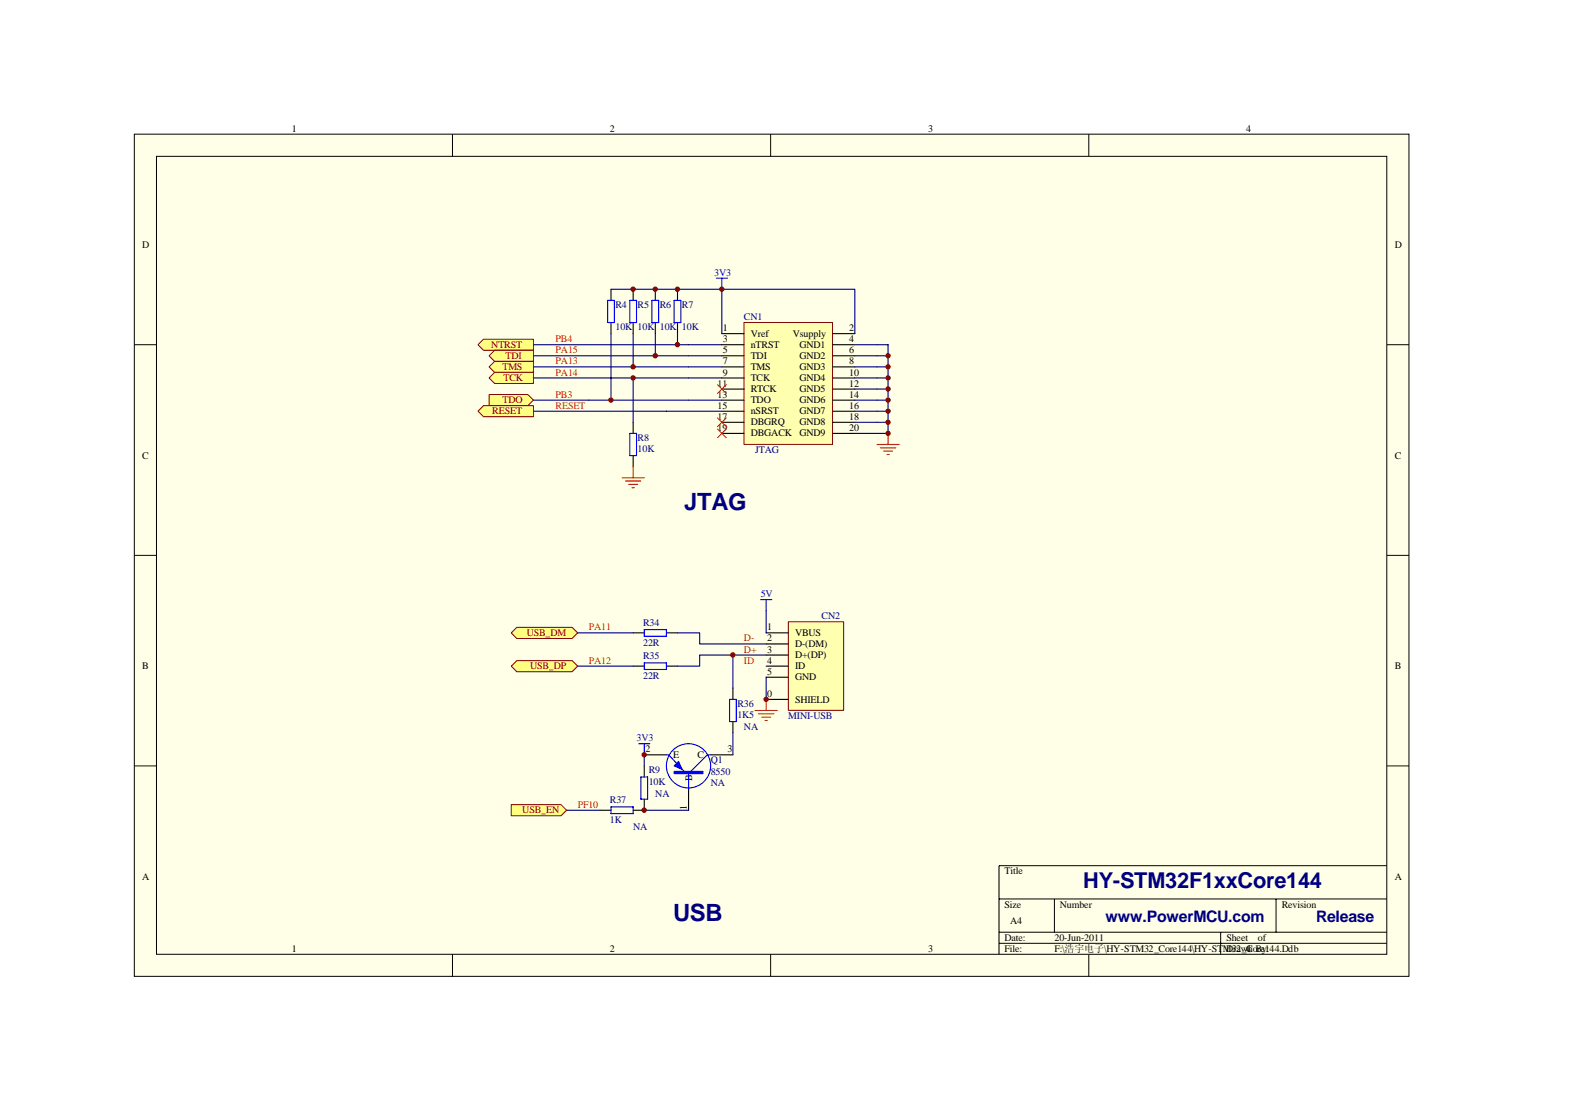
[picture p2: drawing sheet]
<svg xmlns="http://www.w3.org/2000/svg" width="297mm" height="210mm" viewBox="0 0 297 210" stroke-linecap="round" stroke-linejoin="round" font-family="sans-serif">
<path d="M25.4 25.4h241v159.1h-241z" fill="#ffffe8"/>
<g fill="none" stroke="#000" stroke-width=".19">
<path d="M25.4 25.4h241v159.1h-241zM29.6 29.5h232.6v150.9h-232.6zM85.6 25.4v4.1M145.7 25.4v4.1M205.9 25.4v4.1M25.4 65.2h4.2M262.2 65.2h4.2M25.4 105h4.2M262.2 105h4.2M25.4 144.8h4.2M262.2 144.8h4.2M188.9 169.9h73.3"/>
<path d="M188.9 176.2h73.3M188.9 178.3h73.3M199.4 169.9v6.3M230.8 176.2v4.2M241.3 169.9v6.3M262.2 163.6h-73.3v16.8M85.6 180.4v4.2M145.7 180.4v4.2M205.9 180.4v4.2"/>
</g>
<path d="M140.7 61h16.7v23h-16.7z" fill="#ffffb0"/>
<path d="M140.7 61h16.7v23h-16.7z" fill="none" stroke="#800000" stroke-width=".19"/>
<g fill="none" stroke="#000" stroke-width=".21">
<path d="M115.5 54.7v2.1M119.7 54.7v2.1M123.9 54.7v2.1M128.1 54.7v2.1M115.5 61v2.1M119.7 61v2.1M119.7 79.8v2.1M123.9 61v2.1M128.1 61v2.1M136.5 63.1h4.2M136.5 65.2h4.2M136.5 67.2h4.2"/>
<path d="M136.5 69.3h4.2M136.5 71.4h4.2M136.5 73.5h4.2M136.5 75.6h4.2M136.5 77.7h4.2M136.5 79.8h4.2M157.4 63.1h4.2M157.4 65.2h4.2M157.4 67.2h4.2M157.4 69.3h4.2M157.4 71.4h4.2M157.4 73.5h4.2"/>
<path d="M157.4 75.6h4.2M157.4 77.7h4.2M157.4 79.8h4.2M119.7 86.1v2.1M136.5 81.9h4.2M157.4 81.9h4.2"/>
</g>
<g fill="none" stroke="#000080" stroke-width=".21">
<path d="M128.1 54.7h33.5v8.4M136.5 54.7v8.4M100.9 65.2h27.2M100.9 67.2h23M100.9 69.3h18.8M100.9 75.6h10.4M100.9 77.7h35.6M119.7 63.1v6.2h16.8M123.9 63.1v4.1h12.6M128.1 63.1v2.1h8.4M130.2 71.4h6.3M130.2 75.6h6.3"/>
<path d="M161.6 65.2h6.3v16.7h-6.3M161.6 67.2h6.3M161.6 69.3h6.3M161.6 71.4h6.3M161.6 73.5h6.3M161.6 75.6h6.3M161.6 77.7h6.3M161.6 79.8h6.3"/>
</g>
<path d="M165.8 84h4.2M166.5 84.6h2.9M167.1 85.3h1.7M167.7 85.9h.4M167.9 81.9v2.1" fill="none" stroke="#f00" stroke-width=".21"/>
<path d="M114.9 56.8h1.3v4.2h-1.3zM119.1 56.8h1.3v4.2h-1.3zM123.3 56.8h1.2v4.2h-1.2zM127.5 56.8h1.2v4.2h-1.2zM135.4 52.6h2.1M136.5 52.6v2.1M119.1 81.9h1.3v4.2h-1.3z" fill="none" stroke="#00f" stroke-width=".21"/>
<g fill="#ffff80" stroke="#800000" stroke-width=".19">
<path d="M90.4 65.2l1-1.1h9.5v2.1h-9.5z" fill-rule="evenodd"/>
<path d="M92.5 67.2l1-1h7.4v2.1h-7.4z" fill-rule="evenodd"/>
<path d="M92.5 69.3l1-1h7.4v2.1h-7.4z" fill-rule="evenodd"/>
<path d="M93.5 70.4h7.4v2.1h-7.4l-1-1.1z" fill-rule="evenodd"/>
<path d="M92.5 74.6h7.3l1.1 1-1.1 1.1h-7.3z" fill-rule="evenodd"/>
<path d="M91.4 76.7h9.5v2.1h-9.5l-1-1.1z" fill-rule="evenodd"/>
</g>
<path d="M135.7 72.7l1.6 1.7M135.7 79l1.6 1.6M137.3 72.7l-1.6 1.7M137.3 79l-1.6 1.6M135.7 81.1l1.6 1.6M137.3 81.1l-1.6 1.6" fill="none" stroke="#f00" stroke-width=".19"/>
<path d="M115.5 54.7h12.6M100.9 71.4h29.3M111.3 75.6h18.9M115.5 63.1v12.5M119.7 71.4v8.4M109.2 119.6h10.5M128.1 119.6h4.2v2.1h12.6M109.2 125.9h10.5M144.9 123.8h-12.6v2.1h-4.2" fill="none" stroke="#000080" stroke-width=".21"/>
<path d="M117.6 90.3h4.2M118.3 90.9h2.9M118.9 91.5h1.7M119.5 92.2h.4M119.7 88.2v2.1M142.8 134.3h4.2M143.4 134.9h2.9M144 135.6h1.7M144.6 136.2h.5M144.9 132.2v2.1" fill="none" stroke="#f00" stroke-width=".21"/>
<path d="M119.7 119.6h2.1M126 119.6h2.1M119.7 125.9h2.1M126 125.9h2.1" fill="none" stroke="#000" stroke-width=".21"/>
<path d="M121.8 119h4.2v1.2h-4.2zM121.8 125.3h4.2v1.2h-4.2z" fill="none" stroke="#00f" stroke-width=".21"/>
<path d="M149.1 117.5h10.4v16.8h-10.4z" fill="#ffffb0"/>
<path d="M149.1 117.5h10.4v16.8h-10.4z" fill="none" stroke="#800000" stroke-width=".19"/>
<path d="M144.9 119.6h4.2M144.9 121.7h4.2M144.9 123.8h4.2M144.9 125.9h4.2M144.9 128h4.2M144.9 132.2h4.2" fill="none" stroke="#000" stroke-width=".21"/>
<path d="M144.9 128v4.2" fill="none" stroke="#000080" stroke-width=".21"/>
<g fill="#ffff80" stroke="#800000" stroke-width=".19">
<path d="M96.7 125.9l1-1h10.5l1 1-1 1.1h-10.5z" fill-rule="evenodd"/>
<path d="M96.7 119.6l1-1h10.5l1 1-1 1.1h-10.5z" fill-rule="evenodd"/>
</g>
<g fill="none" stroke="#00f" stroke-width=".21">
<path d="M143.8 113.3h2.1M144.9 113.3v2.1M137.9 132.2h1.3v4.2h-1.3zM115.5 152.5h4.2v1.3h-4.2zM120.8 140.6h2.1M121.8 140.6v2.1M126 142.7h.4l3 3.1M130.2 146.2v3M134.4 142.7h-.7l-3.1 3.1"/>
<circle cx="130.2" cy="144.7" r="4.2"/>
</g>
<path d="M144.9 115.4v4.2M107.1 153.1h6.3" fill="none" stroke="#000080" stroke-width=".21"/>
<g fill="#800000" stroke="#800000" stroke-width=".19">
<circle cx="167.9" cy="67.2" r=".41"/>
<circle cx="167.9" cy="69.3" r=".41"/>
<circle cx="167.9" cy="71.4" r=".41"/>
<circle cx="167.9" cy="73.5" r=".41"/>
<circle cx="167.9" cy="75.6" r=".41"/>
<circle cx="167.9" cy="77.7" r=".41"/>
<circle cx="167.9" cy="81.9" r=".41"/>
<circle cx="167.9" cy="79.8" r=".41"/>
<circle cx="128.1" cy="65.1" r=".42"/>
<circle cx="123.9" cy="67.2" r=".42"/>
<circle cx="119.7" cy="69.3" r=".42"/>
<circle cx="115.5" cy="75.6" r=".42"/>
<circle cx="119.7" cy="71.4" r=".42"/>
<circle cx="136.5" cy="54.7" r=".42"/>
<circle cx="119.7" cy="54.7" r=".42"/>
<circle cx="123.9" cy="54.7" r=".42"/>
<circle cx="128.1" cy="54.7" r=".42"/>
</g>
<path d="M138.6 130.1v2.1M138.6 136.4v2.1M113.4 153.1h2.1M119.7 153.1h2.1M121.8 142.7h4.2M130.2 148.9v4.2M134.4 142.7h4.2" fill="none" stroke="#000" stroke-width=".21"/>
<g fill="#00f" stroke="#00f" stroke-width=".21">
<path d="M127.5 144.8l.8-.9 .6 1.5z"/>
<path d="M127.5 145.8h5.4v.4h-5.4z" fill-rule="evenodd"/>
</g>
<path d="M96.7 152.1h9.4l1 1-1 1.1h-9.4z" fill-rule="evenodd" fill="#ffff80" stroke="#800000" stroke-width=".19"/>
<path d="M121.8 144.8v2.1M121.8 151v2.1" fill="none" stroke="#000" stroke-width=".21"/>
<path d="M121.2 146.9h1.2v4.1h-1.2z" fill="none" stroke="#00f" stroke-width=".21"/>
<path d="M138.6 123.8v6.3M138.6 138.5v4.2M121.8 153.1h8.4M121.8 142.7v2.1" fill="none" stroke="#000080" stroke-width=".21"/>
<g fill="#800000" stroke="#800000" stroke-width=".19">
<circle cx="144.8" cy="132.2" r=".42"/>
<circle cx="121.8" cy="142.7" r=".42"/>
<circle cx="121.8" cy="153.1" r=".42"/>
<circle cx="138.6" cy="123.8" r=".42"/>
</g>
<g font-size="4.5" fill="#000080">
<text x="129.4" y="96.5">JTAG</text>
<text x="127.3" y="174">USB</text>
</g>
<text font-size="4.1" fill="#000080" x="204.8" y="167.8">HY-STM32F1xxCore144</text>
<g font-size="3" fill="#000080">
<text x="209" y="174.3">www.PowerMCU.com</text>
<text x="248.8" y="174.3">Release</text>
</g>
<g font-size="1.9">
<text x="55.2" y="24.9">1</text>
<text x="115.3" y="24.9">2</text>
<text x="175.5" y="24.9">3</text>
<text x="235.6" y="24.9">4</text>
<text x="26.9" y="46.9">D</text>
<text x="263.7" y="46.9">D</text>
<text x="136.7" y="62.6">1</text>
<text x="136.7" y="64.7">3</text>
<text x="141.9" y="63.6">Vref</text>
<text x="141.9" y="65.7">nTRST</text>
<text x="149.9" y="63.6">Vsupply</text>
<text x="151.1" y="65.7">GND1</text>
<text x="160.6" y="64.7">4</text>
<text x="160.6" y="62.6">2</text>
<text x="136.7" y="66.8">5</text>
<text x="136.7" y="68.9">7</text>
<text x="136.7" y="71">9</text>
<text x="141.9" y="67.8">TDI</text>
<text x="141.9" y="69.9">TMS</text>
<text x="151.1" y="67.8">GND2</text>
<text x="151.1" y="69.9">GND3</text>
<text x="160.6" y="66.8">6</text>
<text x="160.6" y="68.9">8</text>
<text x="160.6" y="71">10</text>
<text x="135.7" y="73.1">11</text>
<text x="135.7" y="75.2">13</text>
<text x="135.7" y="77.3">15</text>
<text x="141.9" y="72">TCK</text>
<text x="141.9" y="74.1">RTCK</text>
<text x="141.9" y="76.2">TDO</text>
<text x="151.1" y="72">GND4</text>
<text x="151.1" y="74.1">GND5</text>
<text x="151.1" y="76.2">GND6</text>
<text x="160.6" y="73.1">12</text>
<text x="160.6" y="75.2">14</text>
<text x="160.6" y="77.3">16</text>
<text x="135.7" y="79.4">17</text>
<text x="135.7" y="81.4">19</text>
<text x="141.9" y="78.3">nSRST</text>
<text x="141.9" y="80.4">DBGRQ</text>
<text x="141.9" y="82.5">DBGACK</text>
<text x="151.1" y="78.3">GND7</text>
<text x="151.1" y="80.4">GND8</text>
<text x="151.1" y="82.5">GND9</text>
<text x="160.6" y="79.4">18</text>
<text x="160.6" y="81.4">20</text>
<text x="26.9" y="86.7">C</text>
<text x="263.7" y="86.7">C</text>
<text x="145.1" y="119.1">1</text>
<text x="145.1" y="121.2">2</text>
<text x="145.1" y="123.3">3</text>
<text x="145.1" y="125.4">4</text>
<text x="150.3" y="120.2">VBUS</text>
<text x="150.3" y="122.3">D-(DM)</text>
<text x="150.3" y="124.4">D+(DP)</text>
<text x="26.9" y="126.5">B</text>
<text x="145.1" y="127.5">5</text>
<text x="145.1" y="131.7">0</text>
<text x="150.3" y="126.5">ID</text>
<text x="150.3" y="128.6">GND</text>
<text x="263.7" y="126.5">B</text>
<text x="150.3" y="132.8">SHIELD</text>
<text x="122" y="142.2">2</text>
<text x="127.3" y="143.3">E</text>
<text x="131.9" y="143.3">C</text>
<text x="137.5" y="142.2">3</text>
<text x="130.9" y="147.7" transform="rotate(-90 130.9 147.7)">B</text>
<text x="129.8" y="153.1" transform="rotate(-90 129.8 153.1)">1</text>
<text x="26.9" y="166.3">A</text>
<text x="189.9" y="165.2">Title</text>
<text x="263.7" y="166.3">A</text>
<text x="189.9" y="171.5">Size</text>
<text x="200.4" y="171.5">Number</text>
<text x="242.3" y="171.5">Revision</text>
<text x="55.2" y="179.9">1</text>
<text x="115.3" y="179.9">2</text>
<text x="175.5" y="179.9">3</text>
<text x="189.9" y="177.8">Date:</text>
<text x="189.9" y="179.9">File:</text>
<text x="191" y="174.7">A4</text>
<text x="199.4" y="179.9">F:\浩宇电子\HY-STM32_Core144\HY-STM32_Core144.Ddb</text>
<text x="199.4" y="177.8">20-Jun-2011</text>
<text x="231.9" y="179.9">Drawn By:</text>
<text x="231.9" y="177.8">Sheet</text>
<text x="235.6" y="179.9">4</text>
<text x="237.8" y="177.8">of</text>
</g>
<g font-size="1.9" fill="#00f">
<text x="135" y="52.1">3V3</text>
<text x="143.8" y="112.9">5V</text>
<text x="120.4" y="140.1">3V3</text>
</g>
<g font-size="1.9" fill="#000080">
<text x="116.4" y="58.2">R4</text>
<text x="120.6" y="58.2">R5</text>
<text x="124.8" y="58.2">R6</text>
<text x="128.9" y="58.2">R7</text>
<text x="116.4" y="62.4">10K</text>
<text x="120.6" y="62.4">10K</text>
<text x="124.8" y="62.4">10K</text>
<text x="128.9" y="62.4">10K</text>
<text x="140.7" y="60.5">CN1</text>
<text x="120.6" y="83.3">R8</text>
<text x="120.6" y="85.4">10K</text>
<text x="142.8" y="85.6">JTAG</text>
<text x="121.6" y="118.3">R34</text>
<text x="155.3" y="117.1">CN2</text>
<text x="121.6" y="122.1">22R</text>
<text x="121.6" y="124.6">R35</text>
<text x="121.6" y="128.4">22R</text>
<text x="139.4" y="133.6">R36</text>
<text x="139.4" y="135.7">1K5</text>
<text x="149.1" y="135.9">MINI-USB</text>
<text x="140.7" y="138">NA</text>
<text x="122.7" y="146.2">R9</text>
<text x="122.7" y="148.3">10K</text>
<text x="134.4" y="144.3">Q1</text>
<text x="134.4" y="146.4">8550</text>
<text x="134.4" y="148.5">NA</text>
<text x="115.3" y="151.8">R37</text>
<text x="115.3" y="155.6">1K</text>
<text x="123.9" y="150.6">NA</text>
<text x="119.7" y="156.9">NA</text>
</g>
<g font-size="1.9" fill="#800000">
<text x="92.9" y="65.7">NTRST</text>
<text x="95" y="69.9">TMS</text>
<text x="95.6" y="67.8">TDI</text>
<text x="95" y="76.2">TDO</text>
<text x="95.2" y="72">TCK</text>
<text x="93.1" y="78.3">RESET</text>
<text x="99.6" y="120.2">USB_DM</text>
<text x="100.2" y="126.5">USB_DP</text>
<text x="98.8" y="153.7">USB_EN</text>
</g>
<g font-size="1.9" fill="#f00">
<text x="105" y="64.7">PB4</text>
<text x="105" y="66.8">PA15</text>
<text x="105" y="68.9">PA13</text>
<text x="105" y="71">PA14</text>
<text x="105" y="75.2">PB3</text>
<text x="111.3" y="119.1">PA11</text>
<text x="111.3" y="125.4">PA12</text>
<text x="140.7" y="125.4">ID</text>
<text x="140.7" y="121.2">D-</text>
<text x="140.7" y="123.3">D+</text>
<text x="109.2" y="152.7">PF10</text>
</g>
<text font-size="1.9" fill="#ee0e22" x="105" y="77.3">RESET</text>
</svg>
